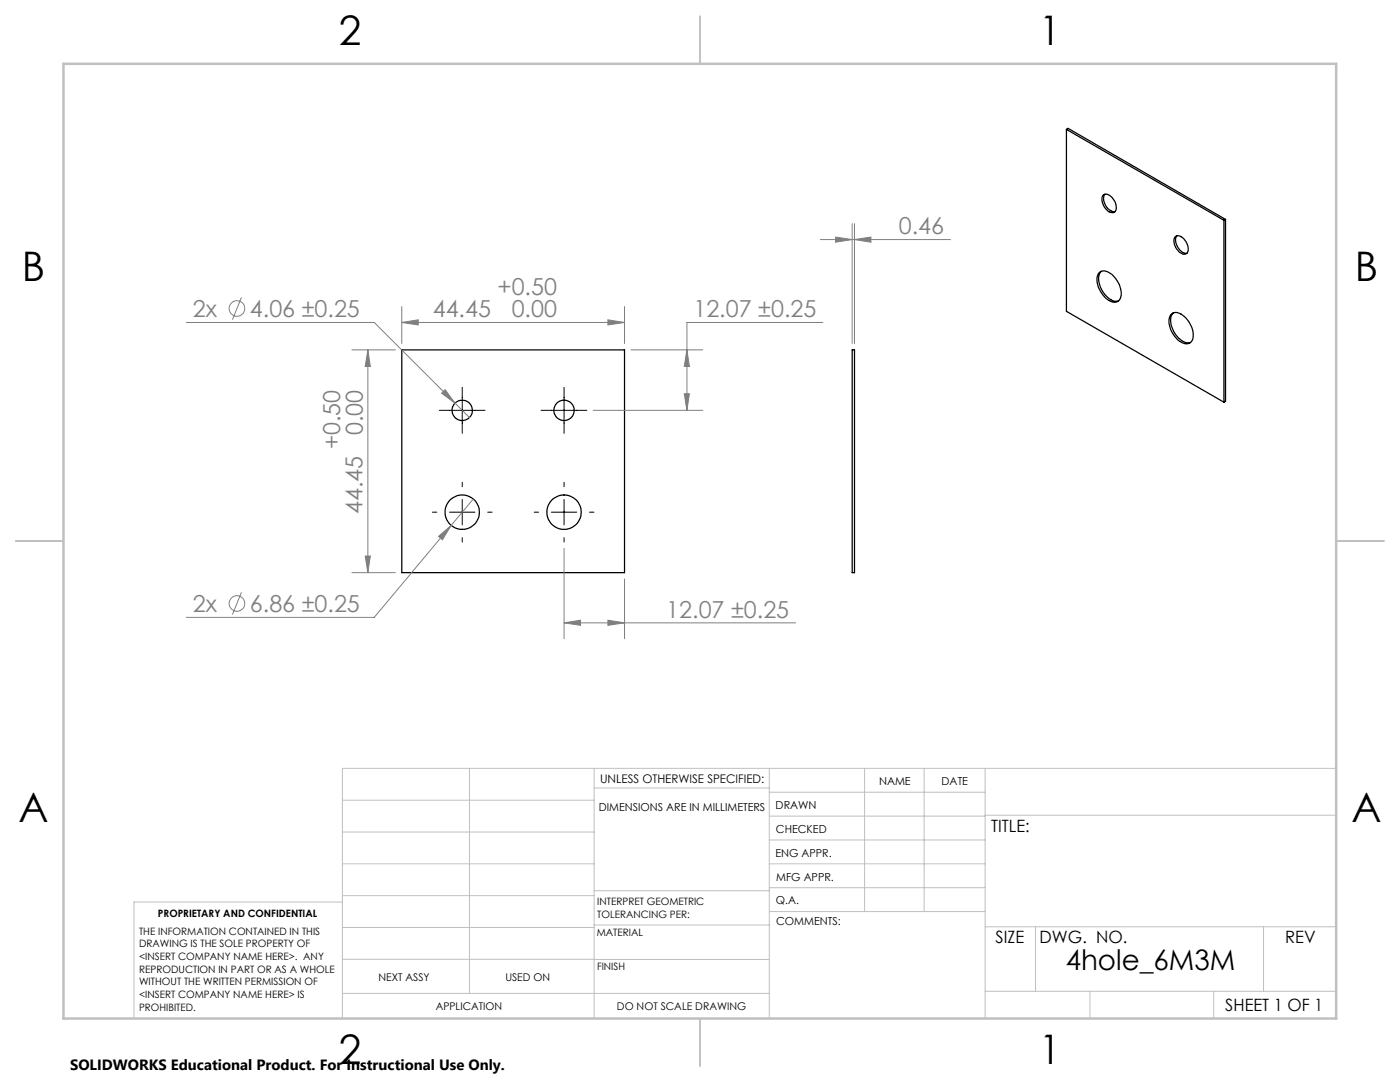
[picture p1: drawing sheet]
<svg xmlns="http://www.w3.org/2000/svg" width="279mm" height="216mm" viewBox="0 0 279 216" stroke-linecap="round" stroke-linejoin="round" font-family="sans-serif">
<g fill="none" stroke="#000" stroke-width=".25">
<path d="M212.8 25.8v36.3l31.5 18.2M212.8 25.8l31.5 18.2M212.8 25.8l.3-.2 31.5 18.2M220.2 38.9a1.46 1.46 0 0 1 2 .9 1.85 1.85 0 0 1 .1 2.6 2.11 2.11 0 0 1-2.3-1.9l-.1-1zM220.5 38.8a2.49 2.49 0 0 0 2 3.4M219.3 54.5a1.61 1.61 0 0 1 2.3 .1 4.8 4.8 0 0 1 2 4.8 1.51 1.51 0 0 1-2.5 .4 4.7 4.7 0 0 1-2-5.1zM219.8 54.2a2.42 2.42 0 0 0-.3 2.7 4.4 4.4 0 0 0 3.2 3.2l.5-.1M234.6 47.2a1.58 1.58 0 0 1 2.1 1 1.74 1.74 0 0 1-.1 2.5 2.29 2.29 0 0 1-2.2-2.1l-.1-.9zM234.9 47.1a2.51 2.51 0 0 0 1 3.2l.6 .3 .4-.1M244.3 44v36.3M244.6 43.8v36.3l-.3 .2M244.6 43.8l-.3 .2"/>
<path d="M80.2 69.8h44.4v44.5h-44.4zM170.1 69.8h.4v44.5h-.4zM233.6 62.8a1.74 1.74 0 0 1 2.7 .3 4.6 4.6 0 0 1 1.6 4.8 1.59 1.59 0 0 1-2.5 .2 4.9 4.9 0 0 1-2-4.9zM234.2 62.4a2.91 2.91 0 0 0-.1 3.5 3.5 3.5 0 0 0 3.5 2.5v-.1"/>
<circle cx="92.2" cy="81.9" r="2.03"/>
<circle cx="112.6" cy="81.9" r="2.04"/>
<circle cx="92.2" cy="102.2" r="3.4"/>
<circle cx="112.6" cy="102.2" r="3.4"/>
</g>
<g fill="none" stroke="#808080" stroke-width=".2">
<path d="M48.2 59.3l-1.8 4.5M163.7 47.8h26M166.8 47.3l3.3 .5-3.3 .5zM170.1 44.6v23.9M170.5 47.8l3.3-.5v1zM170.5 44.6v23.9M37.2 64.3h37.5l19 19M70.2 69.8h8.7M73.4 69.8l.5 3.3h-1zM73.4 69.8v44.5M80.2 64.3l3.3-.5v1zM80.2 61.2v7.3"/>
<path d="M80.2 64.3h44.4M88.1 78.5l.7-.7 2 2.6zM121.3 63.8l3.3 .5-3.3 .5zM124.6 61.2v7.3M125.9 69.8h14.4M136.6 78.6h1l-.5 3.3zM137.1 69.8l.5 3.3h-1zM164.2 64.3h-27.1v17.6M94.4 99.6l-19.7 23.6h-37.5M118.4 81.9h21.9M48.2 118.2l-1.8 4.4M70.2 114.3h8.7"/>
<path d="M72.9 110.9h1l-.5 3.4zM87.5 107l2.5-2.2-1.7 2.9zM112.6 109.4v18.1M124.6 115.5v12M112.6 124.3l3.3-.5v1zM112.6 124.3h46.2M121.3 123.8l3.3 .5-3.3 .5z"/>
<circle cx="47.3" cy="61.6" r="1.55"/>
<circle cx="47.3" cy="120.4" r="1.56"/>
</g>
<g fill="none" stroke="#000" stroke-width=".2">
<path d="M92.3 77.3v9.2M112.6 77.3v9.2M87.7 81.9h9.1M92.3 96.2v.9M92.3 99.7v5M108 81.9h9.1M112.6 96.2v.9M112.6 99.7v5M86.3 102.2h.9M89.7 102.2h5.1M92.3 107.3v.9M97.3 102.2h.9"/>
<path d="M106.6 102.2h.9M110 102.2h5.1M112.6 107.3v.9M117.7 102.2h.8"/>
</g>
<g fill="none" stroke="#c0c0c0" stroke-width=".2">
<path d="M68.3 159.7h50.3M93.7 153.3v44.9M118.6 153.3v49.9M118.6 157.2h34.9M153.5 153.3v49.9M153.5 158.1h43.1M172.5 153.3v28.6M184.4 153.3v28.6M196.6 153.3v49.9M266.7 153.3h-198.4v49.9M68.3 178.7h50.3M68.3 172.4h50.3"/>
<path d="M68.3 166h50.3M68.3 180h-41.6v23.2M118.6 177.7h35M153.5 167.6h43.1M153.5 162.8h43.1M153.5 172.4h43.1M153.5 177.1h43.1M196.6 162.7h70.1M68.3 198.2h85.2M68.3 191.4l85.2 .1M68.3 185.1h50.3M118.6 184.6h35"/>
<path d="M153.6 181.9h43M196.6 197.8h70.1M196.6 184.9h70.1M206.7 184.9v12.9M217.5 197.8v5.4M242.2 197.8v5.4M252.2 184.9v12.9"/>
</g>
<path d="M139.7 3.2v9.5M3.1 107.9h9.6M266.7 107.9h9.5M139.7 203.2v9.6" fill="none" stroke="#c0c0c0" stroke-width=".25"/>
<path d="M12.7 12.7h254v190.5h-254z" fill="none" stroke="#c0c0c0" stroke-width=".5"/>
<g fill="#808080">
<path d="M121.3 63.8l3.3 .5-3.3 .5zM80.2 64.3l3.3-.5v1z"/>
<path d="M87.5 107l.8 .7 1.7-2.9zM88.8 77.8l-.7 .7 2.7 1.9zM137.1 69.8l.5 3.3h-1zM136.6 78.6h1l-.5 3.3zM166.8 47.3l3.3 .5-3.3 .5zM170.5 47.8l3.3-.5v1z"/>
<path d="M121.3 123.8l3.3 .5-3.3 .5zM112.6 124.3l3.3-.5v1z"/>
<path d="M73.4 69.8l.5 3.3h-1zM72.9 110.9h1l-.5 3.4z"/>
</g>
<g font-size="8.1">
<text x="67.6" y="8.9">2</text>
<text x="207.3" y="8.9">1</text>
<text x="4.4" y="56.2">B</text>
<text x="270.4" y="56.2">B</text>
<text x="3.7" y="164.1">A</text>
<text x="269.7" y="164.1">A</text>
<text x="67.6" y="212.4">2</text>
<text x="207.3" y="212.4">1</text>
</g>
<text font-size="5.6" x="212.7" y="193.5">4hole_6M3M</text>
<g font-size="4.7" fill="#808080">
<text x="179.4" y="46.8">0.46</text>
<text x="99.3" y="58.8">+0.50</text>
<text x="38.5" y="63.2">2x</text>
<text x="49.9" y="63.2">4.06 ±0.25</text>
<text x="86.4" y="63.2">44.45</text>
<text x="102.1" y="63.3">0.00</text>
<text x="138.4" y="63.3">12.07 ±0.25</text>
<text x="67.9" y="89.7" transform="rotate(-90 67.9 89.7)">+0.50</text>
<text x="72.4" y="86.9" transform="rotate(-90 72.4 86.9)">0.00</text>
<text x="72.4" y="102.6" transform="rotate(-90 72.4 102.6)">44.45</text>
<text x="38.5" y="122.1">2x</text>
<text x="49.9" y="122.1">6.86 ±0.25</text>
<text x="133" y="123.2">12.07 ±0.25</text>
</g>
<g font-size="3.4">
<text x="197.8" y="166">TITLE:</text>
<text x="198.7" y="188.1">SIZE</text>
<text x="207.5" y="188.1">DWG. NO.</text>
<text x="256.5" y="188.2">REV</text>
<text x="244.5" y="201.7">SHEET 1 OF 1</text>
</g>
<text font-size="3" x="14" y="213.5">SOLIDWORKS Educational Product. For Instructional Use Only.</text>
<text font-size="2.4" x="119.8" y="156.2">UNLESS OTHERWISE SPECIFIED:</text>
<g font-size="2.2">
<text x="119.5" y="161.8">DIMENSIONS ARE IN MILLIMETERS</text>
<text x="154.8" y="161.4">DRAWN</text>
<text x="175.4" y="156.6">NAME</text>
<text x="187.9" y="156.7">DATE</text>
<text x="154.9" y="166.3">CHECKED</text>
<text x="154.8" y="170.9">ENG APPR.</text>
<text x="154.9" y="175.7">MFG APPR.</text>
<text x="154.9" y="180.4">Q.A.</text>
<text x="154.9" y="184.6">COMMENTS:</text>
</g>
<g font-size="2.1">
<text x="75.5" y="195.7">NEXT ASSY</text>
<text x="100.9" y="195.7">USED ON</text>
<text x="86.9" y="201.5">APPLICATION</text>
<text x="123.1" y="201.6">DO NOT SCALE DRAWING</text>
</g>
<g font-size="2">
<text x="31.5" y="182.9">PROPRIETARY AND CONFIDENTIAL</text>
<text x="119.2" y="180.6">INTERPRET GEOMETRIC</text>
<text x="119.2" y="183.1">TOLERANCING PER:</text>
<text x="27.8" y="186.5">THE INFORMATION CONTAINED IN THIS</text>
<text x="27.8" y="189">DRAWING IS THE SOLE PROPERTY OF</text>
<text x="27.8" y="191.6">&lt;INSERT COMPANY NAME HERE&gt;. ANY</text>
<text x="119.1" y="186.7">MATERIAL</text>
<text x="27.8" y="194.1">REPRODUCTION IN PART OR AS A WHOLE</text>
<text x="27.8" y="196.6">WITHOUT THE WRITTEN PERMISSION OF</text>
<text x="119.1" y="193.5">FINISH</text>
<text x="27.8" y="199.1">&lt;INSERT COMPANY NAME HERE&gt; IS</text>
<text x="27.8" y="201.7">PROHIBITED.</text>
</g>
</svg>
